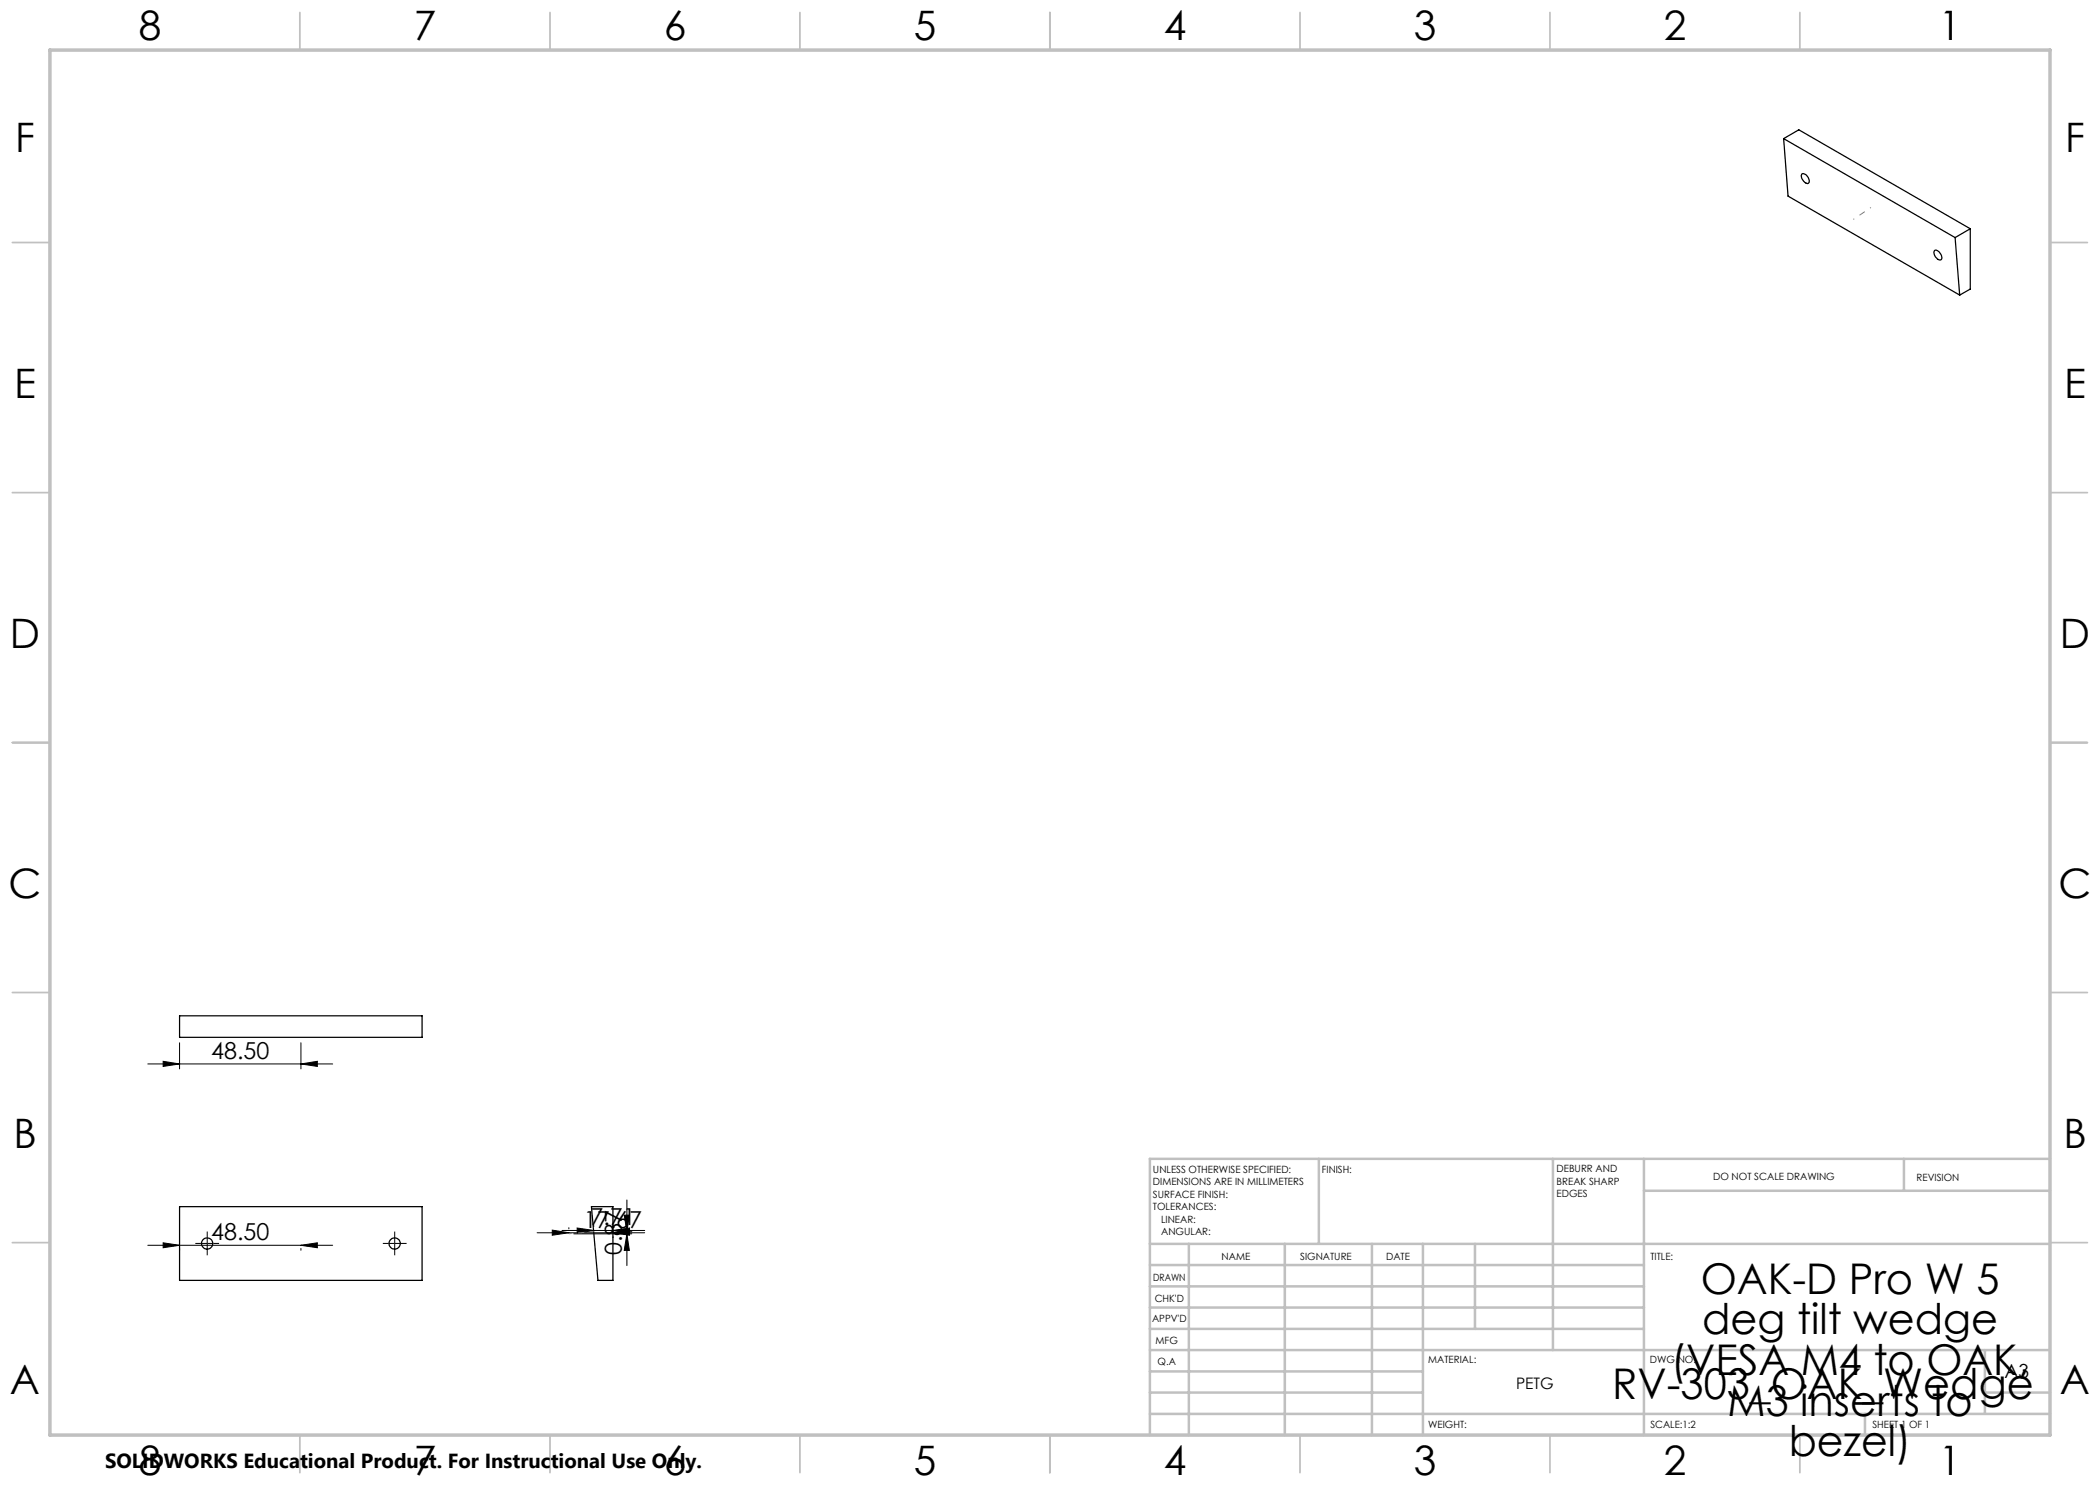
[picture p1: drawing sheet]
<svg xmlns="http://www.w3.org/2000/svg" width="420mm" height="297mm" viewBox="0 0 420 297" stroke-linecap="round" stroke-linejoin="round" font-family="sans-serif">
<g fill="none" stroke="#000" stroke-width=".25">
<path d="M356.7 27.7l3.1-1.7 34.3 19.8M356.7 27.7l34.3 19.8M356.7 27.7l.9 11.5 34.3 19.8M360.4 34.8a1.37 1.37 0 0 1 1.3 1.8 1.23 1.23 0 0 1-1.4-1.2zM386.9 50.1a1.4 1.4 0 0 1 1.5 1.5 .51 .51 0 0 1-.5 .4 .51 .51 0 0 1-.5-.3 1.31 1.31 0 0 1-.5-1.6zM391 47.5l.9 11.5M394.1 45.8l-3.1 1.7M394.1 45.8v12l-2.2 1.2M35.9 203.2h48.5v4.3h-48.5zM35.9 241.3h48.5v14.8h-48.5zM118.3 241.3h4.3v14.8h-3z"/>
<circle cx="41.4" cy="248.7" r="1.12"/>
<circle cx="78.9" cy="248.7" r="1.12"/>
</g>
<g fill="none" stroke="#000" stroke-width=".2">
<path d="M29.6 212.8h36.9M32.6 212.3l3.3 .5-3.3 .5zM35.9 208.6v5.2M60.2 212.8l3.3-.5v1zM60.2 208.6v5.2M125.4 240v13.1M29.6 249.1h36.9M32.6 248.6l3.3 .5-3.3 .5zM35.9 249.7v.3M60.2 249.1l3.3-.5v1zM60.2 249.7v.3M107.4 246.6h21.5"/>
<path d="M110.5 246l3.3 .6-3.3 .4zM112.4 246.1h16.5M113.8 245.5v.3M114.8 246.8h11.6M115.4 245.6l3.3 .5-3.3 .5zM118.7 245.1v.2M122.6 246.1l3.3-.5v1zM122.6 246.6l3.3-.6v1zM122.6 245.1v.2M122.6 247.3v.2M123.6 246.3h2.8M124.8 243h1.1l-.5 3.3z"/>
<path d="M125.4 246.8l.5 3.3h-1.1z"/>
</g>
<g fill="none" stroke="#c0c0c0" stroke-width=".35">
<path d="M60 2.5v7.5M110 2.5v7.5M160 2.5v7.5M210 2.5v7.5M260 2.5v7.5M310 2.5v7.5M360 2.5v7.5M2.5 48.5h7.5M410 48.5h7.5M2.5 98.5h7.5M410 98.5h7.5M2.5 148.5h7.5"/>
<path d="M410 148.5h7.5M2.5 198.5h7.5M410 198.5h7.5M2.5 248.5h7.5M410 248.5h7.5M60 287v7.5M110 287v7.5M160 287v7.5M210 287v7.5M260 287v7.5M310 287v7.5M360 287v7.5"/>
</g>
<g fill="none" stroke="#c0c0c0" stroke-width=".5">
<path d="M263.8 231.8v17M310.6 231.8v38.2M328.8 231.8v55.2M328.8 238.2h81.2M380.8 231.8v6.4M410 231.8h-180v55.2M230 248.8h180M230 257.3h98.8M230 253h98.8M237.8 248.8v38.2M257 248.8v38.2M274.4 248.8v38.2"/>
<path d="M284.6 248.8v38.2M295 248.8v17M230 265.8h98.8M230 261.5h98.8M230 278.5h54.6M230 274.3h54.6M230 270h180M397 278.5h13M397 270v12.8M230 282.8h180M373 282.8v4.2"/>
</g>
<path d="M10 10h400v277h-400z" fill="none" stroke="#c0c0c0" stroke-width=".7"/>
<path d="M32.6 212.3l3.3 .5-3.3 .5zM60.2 212.8l3.3-.5v1zM32.6 248.6l3.3 .5-3.3 .5zM60.2 249.1l3.3-.5v1zM110.5 246l3.3 .6-3.3 .4zM115.4 245.6l3.3 .5-3.3 .5zM122.6 246.1l3.3-.5v1zM122.6 246.6l3.3-.6v1zM124.8 243h1.1l-.5 3.3zM125.4 246.8l.5 3.3h-1.1z" fill="#000"/>
<g fill="none" stroke="#000" stroke-width=".2" stroke-dasharray="15.2 1.3 1.3 1.3" stroke-linecap="butt">
<path d="M40.2 248.7h-1.1M41.4 248.7v-1.3M41.4 248.7h-1.2M41.4 248.7v1.2M41.4 248.7h1.3M41.4 247.4v-1.1M41.4 249.9v1.2M42.7 248.7h1.1M77.7 248.7h-1.1M78.9 248.7v-1.3M78.9 248.7h-1.2M78.9 248.7v1.2"/>
<path d="M78.9 248.7h1.3M78.9 247.4v-1.1M78.9 249.9v1.2M80.2 248.7h1.1"/>
</g>
<path d="M118.8 246.3l-5 .4" fill="none" stroke="#808080" stroke-width=".2" stroke-dasharray="15.2 1.3 1.3 1.3" stroke-dashoffset="14.6" stroke-linecap="butt"/>
<path d="M374.2 41.5l-3.5 2.4" fill="none" stroke="#808080" stroke-width=".2" stroke-dasharray="15.2 1.3 1.3 1.3" stroke-dashoffset="15" stroke-linecap="butt"/>
<g font-size="8.5">
<text x="340.1" y="258.8">OAK-D Pro W 5</text>
<text x="340.4" y="266.9">deg tilt wedge</text>
<text x="334.2" y="275">(VESA M4 to OAK,</text>
<text x="322.4" y="279.7">RV-303_OAK_Wedge</text>
<text x="345.5" y="283.1">M3 inserts to</text>
<text x="357.7" y="291.2">bezel)</text>
</g>
<g font-size="8.1">
<text x="27.7" y="8">8</text>
<text x="82.7" y="8">7</text>
<text x="132.7" y="8">6</text>
<text x="182.7" y="8">5</text>
<text x="232.7" y="8">4</text>
<text x="282.7" y="8">3</text>
<text x="332.7" y="8">2</text>
<text x="387.7" y="8">1</text>
<text x="3" y="30.4">F</text>
<text x="413" y="30.4">F</text>
<text x="2.8" y="79.6">E</text>
<text x="412.8" y="79.6">E</text>
<text x="2" y="129.6">D</text>
<text x="412" y="129.6">D</text>
<text x="1.7" y="179.6">C</text>
<text x="411.7" y="179.6">C</text>
<text x="2.7" y="229.6">B</text>
<text x="412.7" y="229.6">B</text>
<text x="2" y="278.9">A</text>
<text x="412" y="278.9">A</text>
<text x="27.7" y="295">8</text>
<text x="82.7" y="295">7</text>
<text x="132.7" y="295">6</text>
<text x="182.7" y="295">5</text>
<text x="232.7" y="295">4</text>
<text x="282.7" y="295">3</text>
<text x="332.7" y="295">2</text>
<text x="387.7" y="295">1</text>
</g>
<g font-size="4.7">
<text x="42.2" y="211.7">48.50</text>
<text x="116.8" y="245.5">17.67</text>
<text x="118.1" y="245.1">7.71</text>
<text x="42.2" y="248">48.50</text>
<text x="124.4" y="251.1" transform="rotate(-90 124.4 251.1)">0.87</text>
</g>
<text font-size="4.1" x="21" y="293.7">SOLIDWORKS Educational Product. For Instructional Use Only.</text>
<text font-size="3.9" x="400.9" y="275.5">A3</text>
<text font-size="3.2" x="303.2" y="277.9">PETG</text>
<g font-size="2">
<text x="230.6" y="234.6">UNLESS OTHERWISE SPECIFIED:</text>
<text x="230.6" y="237.1">DIMENSIONS ARE IN MILLIMETERS</text>
<text x="230.6" y="239.6">SURFACE FINISH:</text>
<text x="264.4" y="234.6">FINISH:</text>
<text x="311.3" y="234.5">DEBURR AND</text>
<text x="311.3" y="237">BREAK SHARP</text>
<text x="311.3" y="239.5">EDGES</text>
<text x="342.6" y="236">DO NOT SCALE DRAWING</text>
<text x="383.3" y="236.2">REVISION</text>
<text x="230.6" y="242.1">TOLERANCES:</text>
<text x="232.2" y="244.6">LINEAR:</text>
<text x="232.2" y="247.1">ANGULAR:</text>
<text x="244.3" y="252">NAME</text>
<text x="260" y="251.9">SIGNATURE</text>
<text x="277.2" y="251.9">DATE</text>
<text x="330.1" y="251.9">TITLE:</text>
<text x="230.6" y="256.1">DRAWN</text>
<text x="230.9" y="260.3">CHK'D</text>
<text x="230.4" y="264.4">APPV'D</text>
<text x="231.1" y="268.8">MFG</text>
<text x="231.5" y="273">Q.A</text>
<text x="285.6" y="272.5">MATERIAL:</text>
<text x="330" y="272.5">DWG NO.</text>
<text x="285.6" y="285.5">WEIGHT:</text>
<text x="330.1" y="285.6">SCALE:1:2</text>
<text x="374.5" y="285.6">SHEET 1 OF 1</text>
</g>
</svg>
